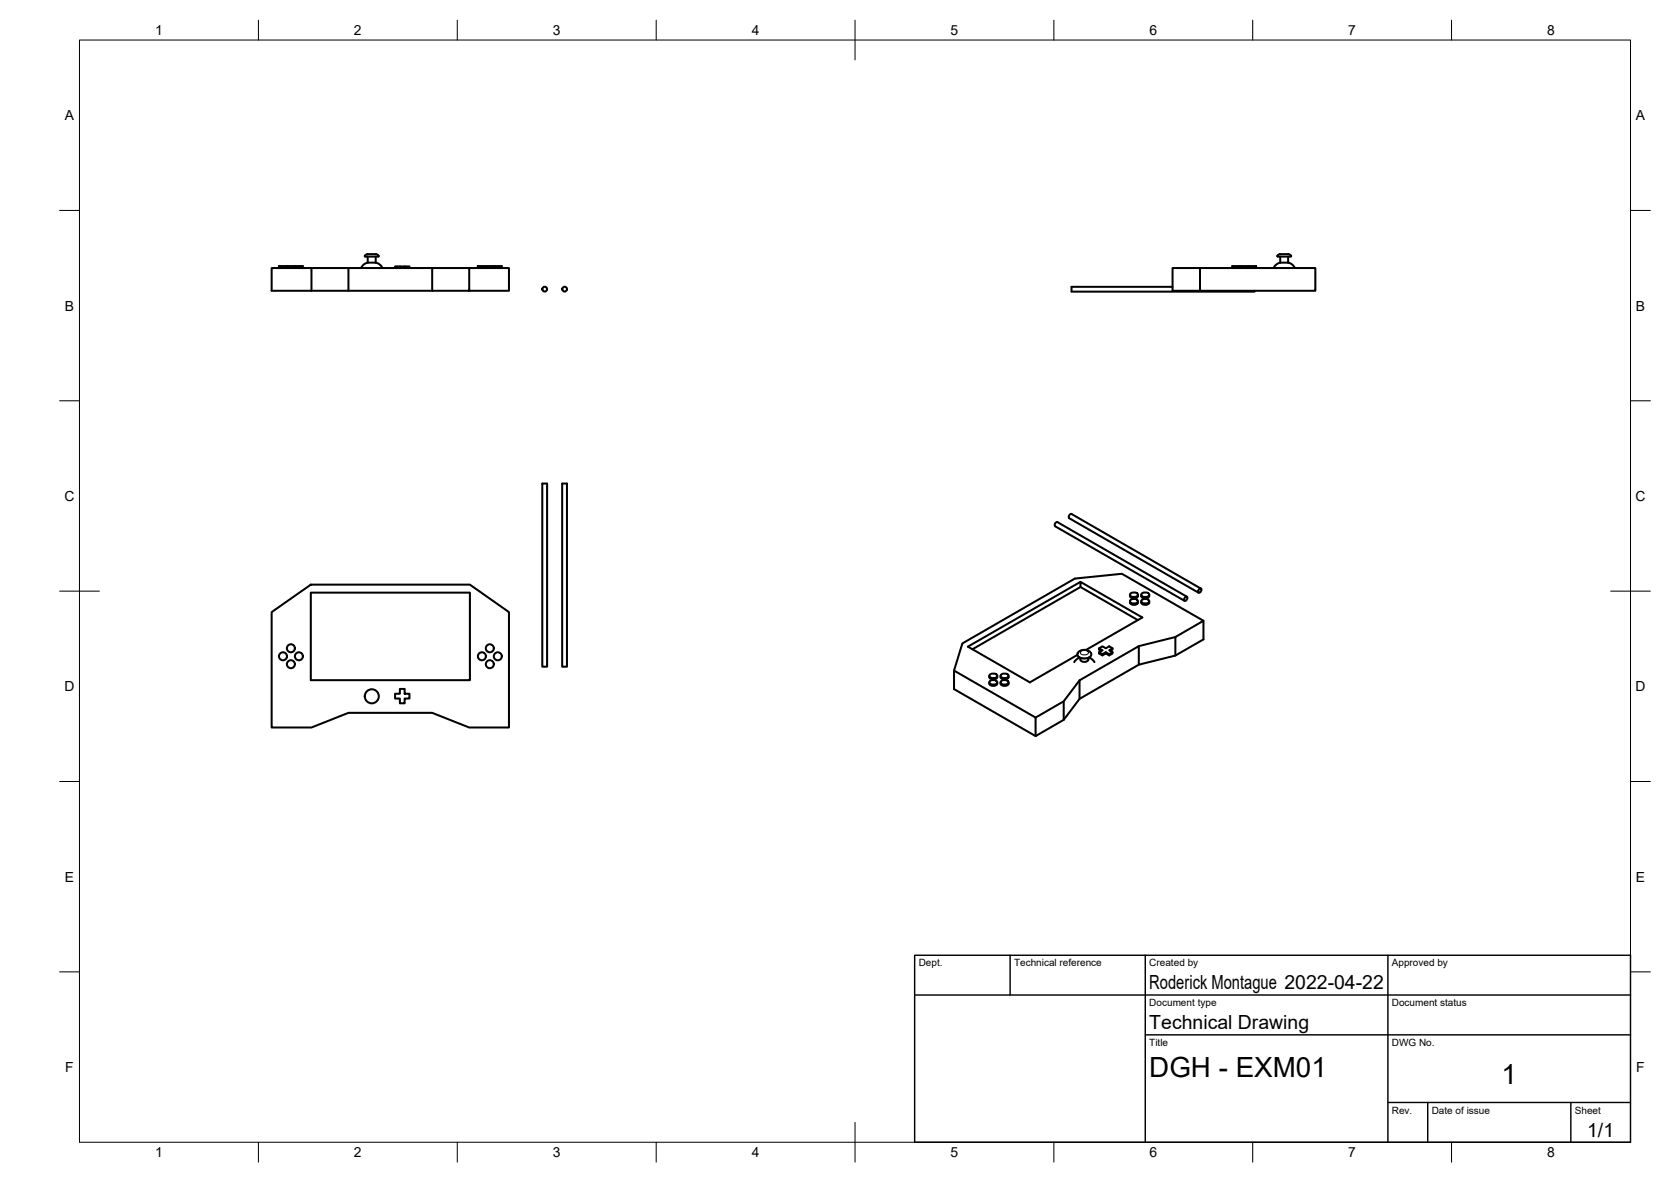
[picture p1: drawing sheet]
<svg xmlns="http://www.w3.org/2000/svg" width="420mm" height="297mm" viewBox="0 0 420 297" stroke-linecap="round" stroke-linejoin="round" font-family="sans-serif">
<!-- layer: Visible -->
<g fill="none" stroke="#000" stroke-width=".51">
<path d="M72.1 66.9h-2v.4h2M72.1 66.9h2M72.1 66.9v.4h2v-.4M74.1 66.9h2v.4h-2M78.3 67.4h-10v5.7h59.7v-5.7h-10v5.7M87.6 67.4h-9.3v5.7M91.8 64.5h3.3M92.4 63.9h1.3a1.22 1.22 0 0 1 1.5 .5l-.1 .1M92.4 63.9l-.5 .2-.1 .4M92.5 66h2M92.5 64.5v1.5M92.5 66l-1.2 .6-.5 .8"/>
<path d="M94.5 64.5v1.5M94.5 66l.8 .3 .9 1.1M100.5 67h-1.2v.4M101.7 67.4v-.4h1.3v.4M101.7 67h-1.2v.4M108.7 67.4h-21.1v5.7M118 67.4h-9.3v5.7M122.2 66.9h1.9M124.1 66.9v.4h-1.9v-.4h-2.1v.4h2.1M124.1 66.9h2.1v.4h-2.1M294.8 72.1h-25.4v1.2h46v-.2M301.7 67.4h-6.9v5.7h35.9v-5.7h-29v5.7"/>
<path d="M311.8 66.9h-2v.4h2M311.8 66.9h2M311.8 66.9v.4h2v-.4h2v.4h-2M321.2 64.5h3.3M321.9 66h2M321.9 64.5v1.5M321.9 66l-1.2 .6-.5 .8M323.9 64.5v1.5M323.9 66l.8 .3 .9 1.1M324.6 64.3a2.45 2.45 0 0 0-2.2-.4 .84 .84 0 0 0-1.2 .5l.1 .1M324.6 64.3v.2M136.4 121.5h1.2v46h-1.2z"/>
<path d="M141.4 121.5h1.2v46h-1.2zM268.8 130.2l32.6 18.8M268.8 130.2a.7 .7 0 0 1 .6-1l32.6 18.7M68.3 153.8l9.8-6.9h40.1l9.8 6.9v29h-10l-9.3-3.7h-21.1l-9.3 3.7h-10zM78.1 148.9h40.1v22h-40.1zM271.7 146.2l-28.3 16.3 15.6 9 11.9-6.9M271.7 147.5l-27.2 15.7M284.1 149.5a1.05 1.05 0 0 0 .9 .9 1.05 1.05 0 0 0 1.1-.6v-.3M284.1 151.1a1.05 1.05 0 0 0 .9 .9 1.05 1.05 0 0 0 1.1-.6v-.3M284.2 149.2l.9-.3a.73 .73 0 0 1 1 .8l-1 .3a.73 .73 0 0 1-.9-.8zM284.2 150.9l.9-.4a.73 .73 0 0 1 1 .8l-1 .4a.73 .73 0 0 1-.9-.8zM286.1 155.8l-14.4-8.3v-1.3l15.5 9-14.1 8.1"/>
<path d="M287 151.1a1.05 1.05 0 0 0 .8 .9 1.05 1.05 0 0 0 1.2-.6l-.1-.3M287 149.5a1.05 1.05 0 0 0 .8 .9 1.05 1.05 0 0 0 1.2-.6l-.1-.3M287 150.9l1-.4a.73 .73 0 0 1 .9 .8l-.9 .4a.73 .73 0 0 1-1-.8zM287 149.2l1-.3a.73 .73 0 0 1 .9 .8l-.9 .3a.73 .73 0 0 1-1-.8zM297.9 150.2l.5-.3 .2 .3-.2 .6-.5 .2-.2-.3zM298.4 150l-32.5-18.8a.7 .7 0 0 0-.6 1l32.5 18.8M301.5 148.1l.4-.2 .2 .3-.2 .5-.4 .3-.2-.3zM302.6 156l-7.1 4.1v4.6M99.3 174.3h1.2v-1.2h1.2v1.2h1.3v1.2h-1.3v1.2h-1.2v-1.2h-1.2zM239.9 168.5l2.1-6.8 28.3-16.3 11.8-1.2 20.5 11.8v4.7l-7.1 4-9.2 2.3-14.9 8.6-3.9 5.3-7.1 4.1-20.5-11.8v-4.7l20.5 11.8M248.8 169.8a1.05 1.05 0 0 0 .8 1 1.05 1.05 0 0 0 1.2-.6l-.1-.4M248.8 171.5a1.05 1.05 0 0 0 .8 .9 1.05 1.05 0 0 0 1.2-.6l-.1-.3"/>
<path d="M248.8 169.6l1-.3a.73 .73 0 0 1 .9 .8l-.9 .3a.73 .73 0 0 1-1-.8zM248.8 171.2l1-.3a.73 .73 0 0 1 .9 .8l-.9 .3a.73 .73 0 0 1-1-.8zM251.6 169.8a1.05 1.05 0 0 0 .9 1 1.05 1.05 0 0 0 1.1-.6v-.4M251.6 171.5a1.05 1.05 0 0 0 .9 .9 1.05 1.05 0 0 0 1.1-.6v-.3M251.7 169.6l.9-.3a.73 .73 0 0 1 .9 .8l-.9 .3a.73 .73 0 0 1-.9-.8zM251.7 171.2l.9-.3a.73 .73 0 0 1 .9 .8l-.9 .3a.73 .73 0 0 1-.9-.8zM267.5 176.2l-7.1 4.1v4.7M271.2 163.9l1.2-.6 .9 .1 .8 .5a.97 .97 0 0 1 .1 1.1 .97 .97 0 0 1-1 .4l-1.6-.1a.85 .85 0 0 1-.4-1.4zM271.4 171l-3.9 5.2v4.7M271.5 165.2l-.7 .4-.7 .8M271.7 165.3a1.05 1.05 0 0 0 .8 1.1 1.05 1.05 0 0 0 1.2-.6M273.6 165.3v.5"/>
<path d="M273.8 165.2l.7 .4 .7 .8M276.4 162.9l.8-.5 .8 .5 .9-.5 .8 .5v.3l-.5 .4M276.9 163.6l-.5-.4v-.3l.8 .5-.8 .5M278 163.9l-.8 .5v.3l-.8-.5v-.3l.8 .5M278.9 164.4l-.9-.5v.3l-.8 .5M279.7 162.9l-.8 .5 .8 .5v.3l-.8 .5M279.7 163.9l-.8 .5v.3l-.9-.5M286.3 162.4l-14.9 8.6v4.6M295.5 160.1l-9.2 2.3v4.6"/>
<circle cx="137" cy="72.7" r=".6"/>
<circle cx="142" cy="72.7" r=".6"/>
<circle cx="71.2" cy="164.9" r="1.01"/>
<circle cx="73.1" cy="166.9" r="1.01"/>
<circle cx="73.1" cy="162.9" r="1.01"/>
<circle cx="75.2" cy="164.9" r="1.01"/>
<circle cx="93.5" cy="175" r="1.77"/>
<circle cx="121.2" cy="164.9" r="1.01"/>
<circle cx="123.2" cy="166.9" r="1.01"/>
<circle cx="123.2" cy="162.9" r="1.01"/>
<circle cx="125.2" cy="164.9" r="1.01"/>
</g>
<!-- layer: Visible Narrow -->
<path d="M271 164.1a1.16 1.16 0 0 0 1.4 1.3l.9-.1a1.02 1.02 0 0 0 1-1.2M271.7 163.8l1-.4a.74 .74 0 0 1 .9 .8l-.9 .4a.74 .74 0 0 1-1-.8z" fill="none" stroke="#000" stroke-width=".25"/>
<!-- layer: Border -->
<g fill="none" stroke="#000" stroke-width=".25">
<path d="M20 10.1h390v276.9h-390zM65 5.1v5M115 5.1v5M165 5.1v5M215 5.1v10M265 5.1v5M315 5.1v5M365 5.1v5M15 52.9h5M410 52.9h5M15 100.7h5M410 100.7h5"/>
<path d="M15 148.6h10M405 148.6h10M15 196.4h5M410 196.4h5M15 244.2h5M410 244.2h5M65 287v5M115 287v5M165 287v5M215 282.1v9.9M265 287v5M315 287v5"/>
<path d="M365 287v5"/>
</g>
<!-- layer: TitleBlock -->
<path d="M230 240.1h180v46.9h-180zM230 250h180M254 240.1v9.9M288 240.1v46.9M349 240.1v46.9M288 260.1h122M349 277.1h61M359 277.1v9.9M395 277.1v9.9" fill="none" stroke="#000" stroke-width=".36"/>
<g font-size="7">
<text x="289" y="270.6">DGH - EXM01</text>
<text x="377.5" y="272.3">1</text>
</g>
<g font-size="4.9">
<text x="289" y="248.5">Roderick Montague 2022-04-22</text>
<text x="289" y="258.6">Technical Drawing</text>
<text x="399.1" y="285.7">1/1</text>
</g>
<g font-size="3.5">
<text x="39" y="8.8">1</text>
<text x="89" y="8.8">2</text>
<text x="139" y="8.8">3</text>
<text x="189" y="8.8">4</text>
<text x="239" y="8.8">5</text>
<text x="289" y="8.8">6</text>
<text x="339" y="8.8">7</text>
<text x="389" y="8.8">8</text>
<text x="16.3" y="30.2">A</text>
<text x="411.3" y="30.2">A</text>
<text x="16.3" y="78">B</text>
<text x="411.3" y="78">B</text>
<text x="16.2" y="125.9">C</text>
<text x="411.2" y="125.9">C</text>
<text x="16.2" y="173.7">D</text>
<text x="411.2" y="173.7">D</text>
<text x="16.3" y="221.6">E</text>
<text x="411.3" y="221.6">E</text>
<text x="16.4" y="269.4">F</text>
<text x="411.4" y="269.4">F</text>
<text x="39" y="290.8">1</text>
<text x="89" y="290.8">2</text>
<text x="139" y="290.8">3</text>
<text x="189" y="290.8">4</text>
<text x="239" y="290.8">5</text>
<text x="289" y="290.8">6</text>
<text x="339" y="290.8">7</text>
<text x="389" y="290.8">8</text>
</g>
<g font-size="2.5">
<text x="231" y="242.9">Dept.</text>
<text x="255" y="242.9">Technical reference</text>
<text x="289" y="242.9">Created by</text>
<text x="350" y="242.9">Approved by</text>
<text x="289" y="252.8">Document type</text>
<text x="350" y="252.8">Document status</text>
<text x="289" y="262.9">Title</text>
<text x="350" y="262.9">DWG No.</text>
<text x="350" y="279.9">Rev.</text>
<text x="360" y="279.9">Date of issue</text>
<text x="396" y="279.9">Sheet</text>
</g>
</svg>
